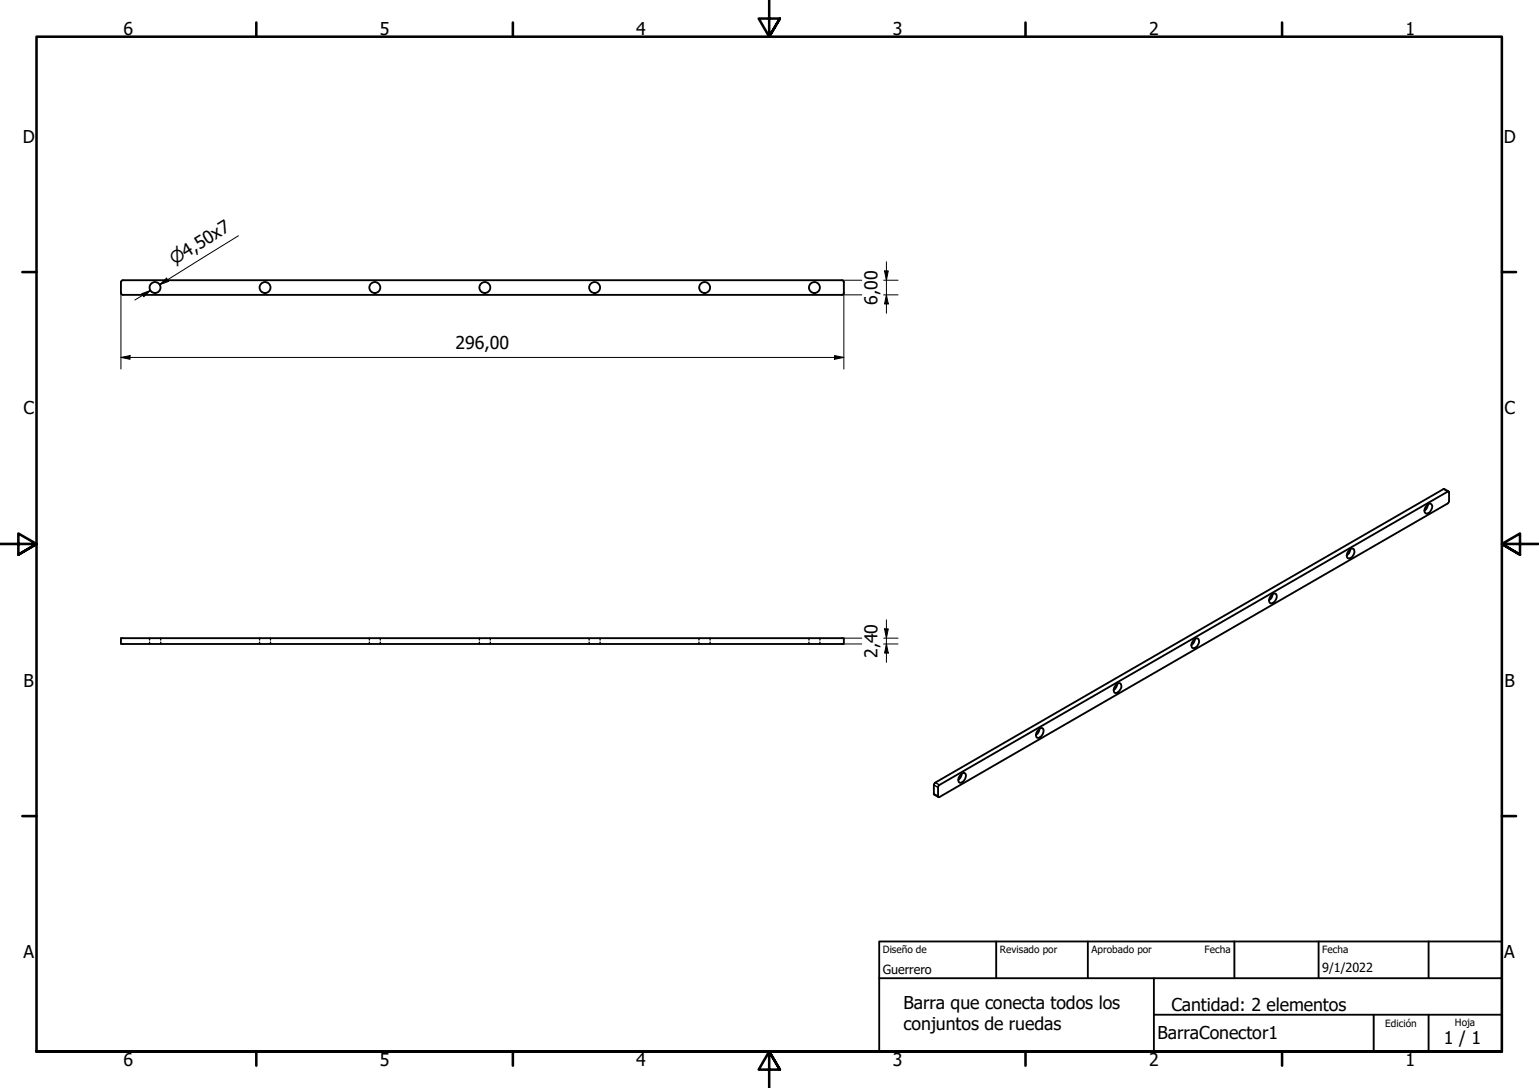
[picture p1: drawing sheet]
<svg xmlns="http://www.w3.org/2000/svg" width="420mm" height="297mm" viewBox="0 0 420 297" stroke-linecap="round" stroke-linejoin="round" font-family="sans-serif">
<!-- layer: Visible (ISO) -->
<g fill="none" stroke="#000" stroke-width=".51">
<path d="M33 80l.3 .4 .3 .1M33 77v2.9M33.5 76.5h196.3M33.6 76.5l-.5 .3-.1 .2M229.8 76.5l.5 .3 .1 .2M230.4 77v2.9M230.4 80l-.1 .2-.5 .3M33.5 80.5h196.3M389.7 137.8l.9-.3a1.68 1.68 0 0 1-1.1 2.8l-.3-.2a1.57 1.57 0 0 1 .5-2.3zM389.9 137.7a2.44 2.44 0 0 1-1 1.7M395.5 134.2l-1.2-.7h-.2l-138.8 80.2-.3 .6v2.5l1.2 .8M368.5 150l.9-.2a1.68 1.68 0 0 1-1.1 2.7l-.4-.1a1.68 1.68 0 0 1 .6-2.4z"/>
<path d="M368.7 150a2.17 2.17 0 0 1-1 1.6M33 174.2h197.4v1.6h-197.4zM326.1 174.5l.9-.2a1.65 1.65 0 0 1 .1 1.8 1.65 1.65 0 0 1-1.6 .8 1.69 1.69 0 0 1 .6-2.4zM326.3 174.4a2.44 2.44 0 0 1-1.1 1.7M347.3 162.3l.9-.3a1.68 1.68 0 0 1-1.1 2.8l-.4-.2a1.68 1.68 0 0 1 .6-2.3zM347.5 162.2a2.15 2.15 0 0 1-1 1.7M283.7 199.1l.8-.4a1.69 1.69 0 0 1-1 2.8l-.4-.1a1.69 1.69 0 0 1 .6-2.3zM283.8 198.9a2.12 2.12 0 0 1-1 1.7M304.9 186.8l.8-.3a1.6 1.6 0 0 1-.6 2.6l-.8 .1a1.69 1.69 0 0 1 .6-2.4zM305.1 186.7a2.44 2.44 0 0 1-1.1 1.7M256.3 214.5l138.9-80.3h.3l.1 2.6-.4 .7-138.9 80.2-.2-.2v-2.8zM262.4 211.3l.9-.3a1.69 1.69 0 0 1-1 2.7h-.4a1.69 1.69 0 0 1 .5-2.4z"/>
<path d="M262.6 211.2a2.12 2.12 0 0 1-1 1.7"/>
<circle cx="42.3" cy="78.5" r="1.49"/>
<circle cx="72.4" cy="78.5" r="1.49"/>
<circle cx="102.3" cy="78.5" r="1.49"/>
<circle cx="132.4" cy="78.5" r="1.49"/>
<circle cx="162.3" cy="78.5" r="1.49"/>
<circle cx="192.4" cy="78.5" r="1.49"/>
<circle cx="222.3" cy="78.5" r="1.49"/>
</g>
<!-- layer: Oculto (ISO) -->
<g fill="none" stroke="#000" stroke-width=".38">
<path d="M40.8 174.2v.5M40.8 175.3v.5M43.9 174.2v.5M43.9 175.3v.5M70.9 174.2v.5M70.9 175.3v.5M73.9 174.2v.5M73.9 175.3v.5M100.8 174.2v.5M100.8 175.3v.5M103.8 174.2v.5M103.8 175.3v.5"/>
<path d="M130.9 174.2v.5M130.9 175.3v.5M133.9 174.2v.5M133.9 175.3v.5M160.8 174.2v.5M160.8 175.3v.5M163.8 174.2v.5M163.8 175.3v.5M190.8 174.2v.5M190.8 175.3v.5M193.9 174.2v.5M193.9 175.3v.5"/>
<path d="M220.9 174.2v.5M220.9 175.3v.5M223.8 174.2v.5M223.8 175.3v.5"/>
</g>
<!-- layer: Visible fina (ISO) -->
<path d="M394.1 133.5l1.1 .7M255 214.3l1.1 .7M255 216.7l1.1 .6M255.3 213.7l1.2 .6" fill="none" stroke="#000" stroke-width=".38"/>
<!-- layer: Borde (ISO) -->
<g fill="none" stroke="#000" stroke-width=".7">
<path d="M70 6.1v3.9M140 6.1v3.9M210 0v10l-2.9-4.9h5.8l-2.9 4.9 2.9-4.9M280 6.1v3.9M350 6.1v3.9M6.1 74.3h3.9M410 74.3h3.9M0 148.5h10l-5-2.8v5.7l5-2.9-5 2.9M420 148.5h-10l5-2.8v5.7l-5-2.9 5 2.9M6.1 222.8h3.9M410 222.8h3.9M10 287.1v-277.1h400v277.1h-400h400"/>
<path d="M70 287.1v3.8M140 287.1v3.8M212.9 292l-2.9-4.9 2.9 4.9h-5.8l2.9-4.9v9.9M280 287.1v3.8M350 287.1v3.8"/>
</g>
<path d="M240 257h170v30.1h-170zM272 257v10.1M297 257v10.1M337 257v10.1M360 257v10.1M390 257v10.1M240 267.1h170M315 277h95M315 267.1v20M375 277v10.1M390 277v10.1" fill="none" stroke="#000" stroke-width=".51"/>
<!-- layer: Cota (ISO) -->
<g fill="none" stroke="#000" stroke-width=".27">
<path d="M33 79.9v20.9M41.1 79.3l-4.3 2.6M43.6 77.7l1.9-1.8 .5 .9zM65.1 64.4l-21.5 13.3 2.1-1.3M229.8 76.5h5.5M230.4 79.9v20.9M241.2 76.5h4M241.5 74h1l-.5 2.5zM242 71.5v14M33 97.6l2.5-.5v1zM33 97.6h197.4M38.7 80.2l2.4-.9-1.9 1.7z"/>
<path d="M227.8 97.1l2.6 .5-2.6 .5zM229.8 80.5h5.5M241.2 80.5h4M242 80.5l.5 2.5h-1zM229.8 175.8h5.5M229.8 174.2h5.5M241.2 175.8h4M241.2 174.2h4M241.5 171.7h1l-.5 2.5zM242 175.8l.5 2.5h-1zM242 169.2v11.6"/>
</g>
<g fill="#000">
<path d="M43.6 77.7l1.9-1.8 .5 .9z" fill-rule="evenodd"/>
<path d="M241.5 74h1l-.5 2.5z" fill-rule="evenodd"/>
<path d="M33 97.6l2.5-.5v1z" fill-rule="evenodd"/>
<path d="M38.7 80.2l2.4-.9-1.9 1.7z" fill-rule="evenodd"/>
<path d="M227.8 97.1l2.6 .5-2.6 .5z" fill-rule="evenodd"/>
<path d="M242 80.5l.5 2.5h-1z" fill-rule="evenodd"/>
<path d="M241.5 171.7h1l-.5 2.5z" fill-rule="evenodd"/>
<path d="M242 175.8l.5 2.5h-1z" fill-rule="evenodd"/>
</g>
<g font-size="4.8">
<text x="33.7" y="9.6">6</text>
<text x="103.7" y="9.6">5</text>
<text x="173.7" y="9.6">4</text>
<text x="243.7" y="9.6">3</text>
<text x="313.7" y="9.6">2</text>
<text x="383.7" y="9.6">1</text>
<text x="6.2" y="38.9">D</text>
<text x="410.5" y="38.9">D</text>
<text x="239.6" y="83.2" transform="rotate(-90 239.6 83.2)">6,00</text>
<text x="124.4" y="95.2">296,00</text>
<text x="6.4" y="113.1">C</text>
<text x="410.7" y="113.1">C</text>
<text x="239.6" y="179.7" transform="rotate(-90 239.6 179.7)">2,40</text>
<text x="6.4" y="187.4">B</text>
<text x="410.7" y="187.4">B</text>
<text x="6.4" y="261.7">A</text>
<text x="410.7" y="261.7">A</text>
<text x="246.6" y="275.5">Barra que conecta todos los</text>
<text x="246.6" y="281.3">conjuntos de ruedas</text>
<text x="319.8" y="276">Cantidad: 2 elementos</text>
<text x="316" y="283.8">BarraConector1</text>
<text x="394.2" y="285">1 / 1</text>
<text x="33.7" y="290.9">6</text>
<text x="103.7" y="290.9">5</text>
<text x="173.7" y="290.9">4</text>
<text x="243.7" y="290.9">3</text>
<text x="313.7" y="290.9">2</text>
<text x="383.7" y="290.9">1</text>
</g>
<text font-size="4.6" x="47.6" y="72.4" transform="rotate(-32 47.6 72.4)">⌀4,50x7</text>
<g font-size="3.4">
<text x="241" y="266">Guerrero</text>
<text x="361" y="265.5">9/1/2022</text>
</g>
<g font-size="2.7">
<text x="241" y="260.2">Diseño de</text>
<text x="273" y="260.1">Revisado por</text>
<text x="298" y="260.1">Aprobado por</text>
<text x="328.9" y="260.1">Fecha</text>
<text x="361" y="260.1">Fecha</text>
<text x="378.2" y="280.3">Edición</text>
<text x="397.2" y="280">Hoja</text>
</g>
</svg>
